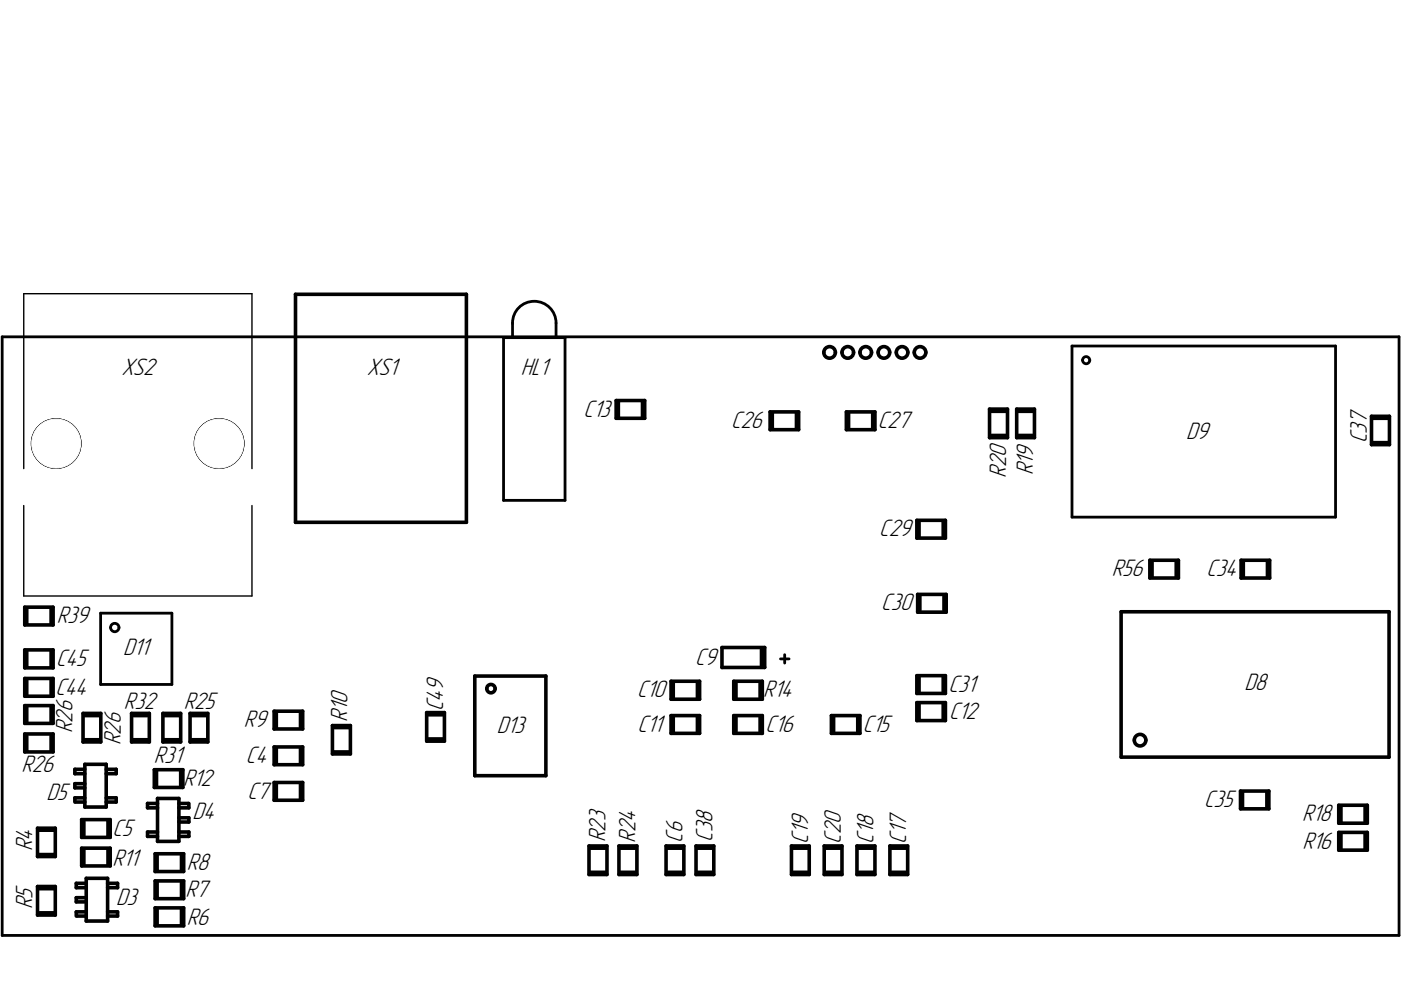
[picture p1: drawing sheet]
<svg xmlns="http://www.w3.org/2000/svg" width="297mm" height="210mm" viewBox="0 0 297 210" stroke-linecap="round" stroke-linejoin="round" font-family="sans-serif">
<path d="M.5 71.4h296.1v126.9h-296.1z" fill="none" stroke="#000" stroke-width=".59"/>
<circle cx="11.9" cy="94" r="5.3" fill="#000"/>
<circle cx="11.9" cy="94" r="5.3" fill="none" stroke="#000" stroke-width=".21"/>
<circle cx="11.9" cy="94" r="5.2" fill="#fff"/>
<circle cx="11.9" cy="94" r="5.2" fill="none" stroke="#fff" stroke-width=".21"/>
<circle cx="46.4" cy="94" r="5.3" fill="#000"/>
<circle cx="46.4" cy="94" r="5.3" fill="none" stroke="#000" stroke-width=".21"/>
<circle cx="46.4" cy="94" r="5.2" fill="#fff"/>
<circle cx="46.4" cy="94" r="5.2" fill="none" stroke="#fff" stroke-width=".21"/>
<g fill="none" stroke="#000" stroke-width=".76">
<path d="M62.6 62.4h36.3v48.3h-36.3zM130.6 84.9h6.1v3.8h-6.1zM131.1 85.2v3.2M136.2 85.2v3.2M163.3 87.3h6v3.8h-6zM163.7 87.6v3.2M168.9 87.6v3.2M179.4 87.3h6.1v3.8h-6.1zM179.9 87.6v3.2M185 87.6v3.2M209.8 86.7h3.8v6.1h-3.8zM210.1 87.2h3.2"/>
<path d="M210.1 92.3h3.2M215.6 86.7h3.7v6.1h-3.7zM215.9 87.2h3.1M215.9 92.3h3.1M290.8 88.3h3.8v6h-3.8zM291.1 88.7h3.2M291.1 93.9h3.2M194.4 110.3h6v3.8h-6zM194.9 110.6v3.2M200 110.6v3.2M243.8 118.8h6v3.8h-6zM244.3 119.1v3.2"/>
<path d="M249.4 119.1v3.2M263.1 118.8h6.1v3.8h-6.1zM263.6 119.1v3.2M268.7 119.1v3.2M5.2 128.7h6.1v3.8h-6.1zM5.2 137.8h6.1v3.8h-6.1zM5.7 129v3.2M5.7 138.1v3.2M10.8 129v3.2M10.8 138.1v3.2M153.1 137.3h9v4.2h-9zM161.5 137.6v3.6"/>
<path d="M194.6 126h6v3.8h-6zM195 126.3v3.2M200.1 126.3v3.2M237.7 129.7h56.8v30.8h-56.8zM5.2 143.8h6.1v3.8h-6.1zM5.2 149.6h6.1v3.8h-6.1zM5.2 155.6h6.1v3.8h-6.1zM5.7 144.1v3.2M5.7 149.9v3.2M5.7 156v3.1M10.8 144.1v3.2M10.8 149.9v3.2"/>
<path d="M10.8 156v3.1M17.6 151.3h3.8v6h-3.8zM17.9 156.8h3.2M17.9 151.7h3.2M27.9 151.3h3.8v6h-3.8zM28.2 156.8h3.2M28.2 151.7h3.2M34.5 151.3h3.8v6h-3.8zM34.8 156.8h3.2M34.8 151.7h3.2M40.3 151.3h3.8v6h-3.8zM40.6 156.8h3.2"/>
<path d="M40.6 151.7h3.2M58.1 150.8h6.1v3.8h-6.1zM58.1 158.4h6.1v3.7h-6.1zM58.6 151.1v3.2M58.6 158.7v3.1M63.7 151.1v3.2M63.7 158.7v3.1M70.5 153.8h3.8v6.1h-3.8zM70.8 159.4h3.2M70.8 154.3h3.2M90.5 151.1h3.7v6h-3.7zM90.8 151.6h3.1"/>
<path d="M90.8 156.7h3.1M100.7 143.3h15v21.2h-15zM142.3 151.7h6v3.8h-6zM142.3 144.4h6v3.9h-6zM142.7 144.7v3.2M142.7 152v3.2M147.9 144.7v3.2M147.9 152v3.2M155.6 151.7h6v3.8h-6zM155.6 144.4h6v3.9h-6zM156 144.7v3.2M156 152v3.2"/>
<path d="M161.2 144.7v3.2M161.2 152v3.2M176.3 151.7h6v3.8h-6zM176.7 152v3.2M181.9 152v3.2M194.4 143.3h6v3.7h-6zM194.4 149h6v3.8h-6zM194.9 143.6v3.1M194.9 149.3v3.2M200 143.6v3.1M200 149.3v3.2M8 175.6h3.7v6h-3.7z"/>
<path d="M8.3 176h3.1M16 170.1h2M17.3 179.8h6.1v3.8h-6.1zM17.3 173.8h6.1v3.7h-6.1zM17.8 174.1v3.1M18 162.1h4.5v9h-4.5zM18 163.1h-2.1v.9h2.1M18 166.2h-2.1v.8h2.1M18 169.2h-2.1v.9M22.5 163.1h2.1v.9h-2.1M22.5 169.2h2.1v.9h-2.1M22.9 174.1v3.1"/>
<path d="M32.7 163.2h6.1v3.8h-6.1zM33.2 163.5v3.2M33.4 169.3h4.5v9.1h-4.5zM33.4 176.4h-2.1v.9h2.1M33.4 170.3h-2.1v1h2.1M37.9 173.4h2.1v.9h-2.1M37.9 176.4h2.1v.9h-2.1M37.9 170.3h2M38.3 163.5v3.2M40 170.3v1h-2.1M58.1 165.9h6.1v3.8h-6.1zM58.6 166.2v3.2"/>
<path d="M63.7 166.2v3.2M124.9 179.4h3.8v6h-3.8zM125.2 179.8h3.2M131.2 179.4h3.8v6h-3.8zM131.5 179.8h3.2M141.2 179.4h3.8v6h-3.8zM141.5 179.8h3.2M147.6 179.4h3.7v6h-3.7zM147.9 179.8h3.1M167.8 179.4h3.8v6h-3.8zM168.1 179.8h3.2M174.7 179.4h3.8v6h-3.8z"/>
<path d="M175 179.8h3.2M181.7 179.4h3.8v6h-3.8zM182 179.8h3.2M188.7 179.4h3.7v6h-3.7zM189 179.8h3.1M263 167.7h6v3.8h-6zM263.4 168v3.2M268.6 168v3.2M283.8 170.7h6.1v3.8h-6.1zM283.8 176.5h6.1v3.8h-6.1zM284.3 171.1v3.1M284.3 176.8v3.2"/>
<path d="M289.4 171.1v3.1M289.4 176.8v3.2M8 188h3.7v6h-3.7zM8.3 188.4h3.1M8.3 193.5h3.1M8.3 181.2h3.1M16.3 194.2h2M17.8 180.1v3.2M18.3 186.2h4.5v9.1h-4.5zM18.3 187.3h-2.1v.9h2.1M18.3 190.3h-2.1v.9h2.1M18.3 193.3h-2.1v.9"/>
<path d="M22.8 187.3h2.1v.9h-2.1M22.8 193.3h2.1v.9h-2.1M22.9 180.1v3.2M32.9 181h6v3.8h-6zM32.9 186.8h6v3.7h-6zM32.9 192.5h6v3.8h-6zM33.3 181.3v3.2M33.3 187.1v3.1M33.3 192.8v3.2M38.5 181.3v3.2M38.5 187.1v3.1M38.5 192.8v3.2"/>
<path d="M125.2 185h3.2M131.5 185h3.2M141.5 185h3.2M147.9 185h3.1M168.1 185h3.2M175 185h3.2M182 185h3.2M189 185h3.1"/>
<circle cx="175.9" cy="74.7" r="1.23"/>
<circle cx="179.7" cy="74.7" r="1.23"/>
<circle cx="183.5" cy="74.7" r="1.23"/>
<circle cx="187.4" cy="74.7" r="1.23"/>
<circle cx="191.3" cy="74.7" r="1.23"/>
<circle cx="195.1" cy="74.7" r="1.23"/>
<circle cx="104.1" cy="146" r=".89"/>
<circle cx="241.7" cy="156.9" r="1.23"/>
</g>
<g fill="none" stroke="#000" stroke-width=".59">
<path d="M106.8 71.6h13v34.5h-13zM108.7 71.6a8.4 8.4 0 0 1 .6-5.4 4.6 4.6 0 0 1 5.2-2.2 4.6 4.6 0 0 1 3.4 4.5v3.1M227.3 73.4h55.9v36.2h-55.9zM21.3 130h15.1v15.1h-15.1zM165.5 139.7h1.8M166.4 138.8v1.8"/>
<circle cx="230.3" cy="76.4" r=".76"/>
<circle cx="24.3" cy="133" r=".89"/>
</g>
<path d="M5 99.4v-37.1h48.4v37.1M5 107.2v19.2h48.4v-19.2" fill="none" stroke="#000" stroke-width=".3"/>
<circle cx="11.9" cy="94" r="5.3" fill="#000"/>
<circle cx="11.9" cy="94" r="5.3" fill="none" stroke="#000" stroke-width=".21"/>
<circle cx="11.9" cy="94" r="5.2" fill="#fff"/>
<circle cx="11.9" cy="94" r="5.2" fill="none" stroke="#fff" stroke-width=".21"/>
<circle cx="46.4" cy="94" r="5.3" fill="#000"/>
<circle cx="46.4" cy="94" r="5.3" fill="none" stroke="#000" stroke-width=".21"/>
<circle cx="46.4" cy="94" r="5.2" fill="#fff"/>
<circle cx="46.4" cy="94" r="5.2" fill="none" stroke="#fff" stroke-width=".21"/>
<g font-size="5.3">
<text x="25.7" y="79.6">XS2</text>
<text x="77.8" y="79.6">XS1</text>
<text x="110.4" y="79.6">HL1</text>
<text x="123.7" y="88.3">C13</text>
<text x="155" y="90.8">C26</text>
<text x="186.1" y="90.8">C27</text>
<text x="251.5" y="93.2">D9</text>
<text x="289.8" y="94" transform="rotate(-90 289.8 94)">C37</text>
<text x="213.3" y="101.3" transform="rotate(-90 213.3 101.3)">R20</text>
<text x="219.1" y="100.7" transform="rotate(-90 219.1 100.7)">R19</text>
<text x="186.4" y="113.7">C29</text>
<text x="235.7" y="122.2">R56</text>
<text x="255.8" y="122.2">C34</text>
<text x="186.9" y="129.4">C30</text>
<text x="12.1" y="132.2">R39</text>
<text x="11.9" y="141.2">C45</text>
<text x="26.1" y="138.9">D11</text>
<text x="147.4" y="140.9">C9</text>
<text x="11.8" y="147.3">C44</text>
<text x="135.1" y="147.9">C10</text>
<text x="161.8" y="147.9">R14</text>
<text x="201.1" y="146.6">C31</text>
<text x="263.9" y="146.3">D8</text>
<text x="15.4" y="155.4" transform="rotate(-90 15.4 155.4)">R26</text>
<text x="26.3" y="150.3">R32</text>
<text x="39" y="150.3">R25</text>
<text x="51.7" y="154.2">R9</text>
<text x="73.7" y="153" transform="rotate(-90 73.7 153)">R10</text>
<text x="93.9" y="150.7" transform="rotate(-90 93.9 150.7)">C49</text>
<text x="105.3" y="155.4">D13</text>
<text x="135.2" y="155.1">C11</text>
<text x="162.3" y="155.1">C16</text>
<text x="183" y="155.1">C15</text>
<text x="201.2" y="152.4">C12</text>
<text x="25.7" y="158" transform="rotate(-90 25.7 158)">R26</text>
<text x="32.6" y="161.8">R31</text>
<text x="52.2" y="161.8">C4</text>
<text x="4.5" y="163.6">R26</text>
<text x="38.9" y="166.6">R12</text>
<text x="9.9" y="169.6">D5</text>
<text x="40.8" y="173.6">D4</text>
<text x="52.4" y="169.3">C7</text>
<text x="255.3" y="171.2">C35</text>
<text x="23.9" y="177.2">C5</text>
<text x="128.4" y="178.6" transform="rotate(-90 128.4 178.6)">R23</text>
<text x="134.7" y="178.7" transform="rotate(-90 134.7 178.7)">R24</text>
<text x="144.7" y="178.7" transform="rotate(-90 144.7 178.7)">C6</text>
<text x="151" y="178.4" transform="rotate(-90 151 178.4)">C38</text>
<text x="171.3" y="178.9" transform="rotate(-90 171.3 178.9)">C19</text>
<text x="178.3" y="178.9" transform="rotate(-90 178.3 178.9)">C20</text>
<text x="185.2" y="178.9" transform="rotate(-90 185.2 178.9)">C18</text>
<text x="192.1" y="178.9" transform="rotate(-90 192.1 178.9)">C17</text>
<text x="276.1" y="174.2">R18</text>
<text x="276.2" y="179.9">R16</text>
<text x="6.9" y="180.5" transform="rotate(-90 6.9 180.5)">R4</text>
<text x="23.8" y="183.5">R11</text>
<text x="39.6" y="184.4">R8</text>
<text x="24.6" y="192">D3</text>
<text x="39.3" y="190.2">R7</text>
<text x="6.9" y="192.7" transform="rotate(-90 6.9 192.7)">R5</text>
<text x="39.6" y="196.2">R6</text>
</g>
</svg>
